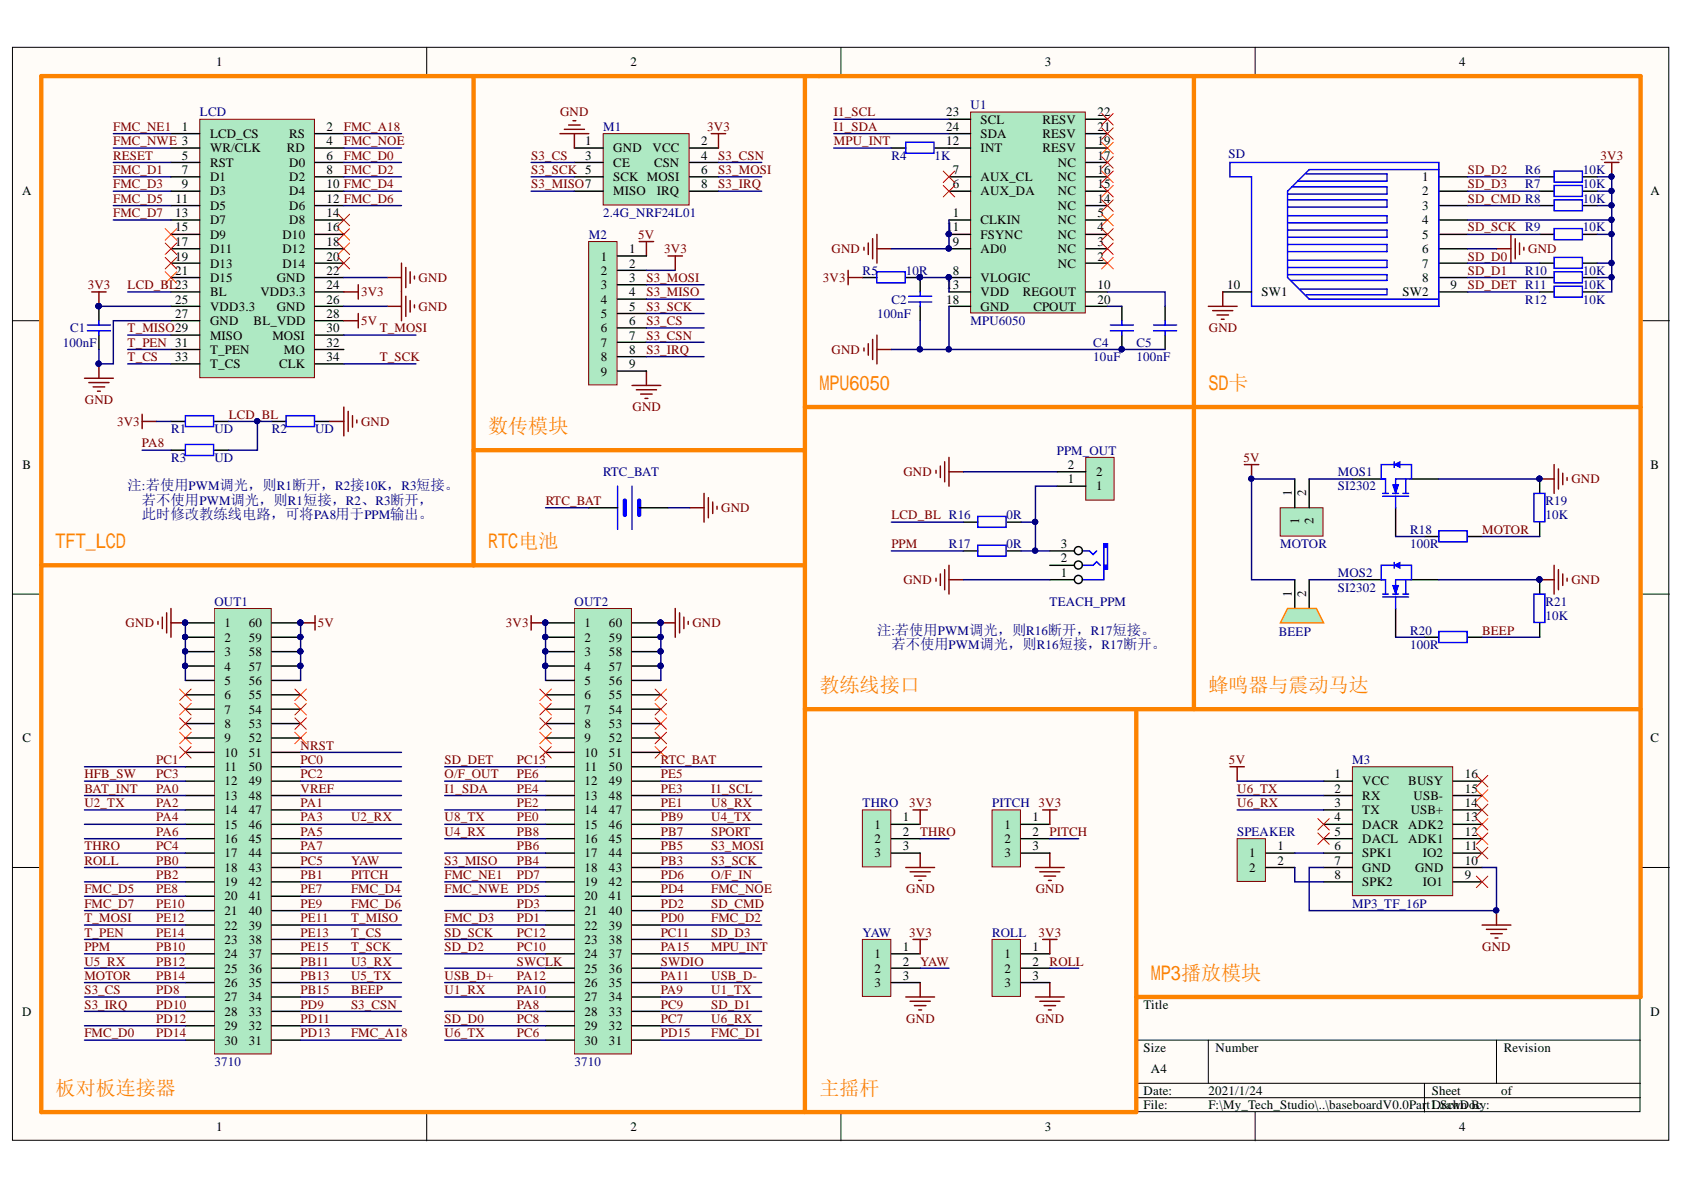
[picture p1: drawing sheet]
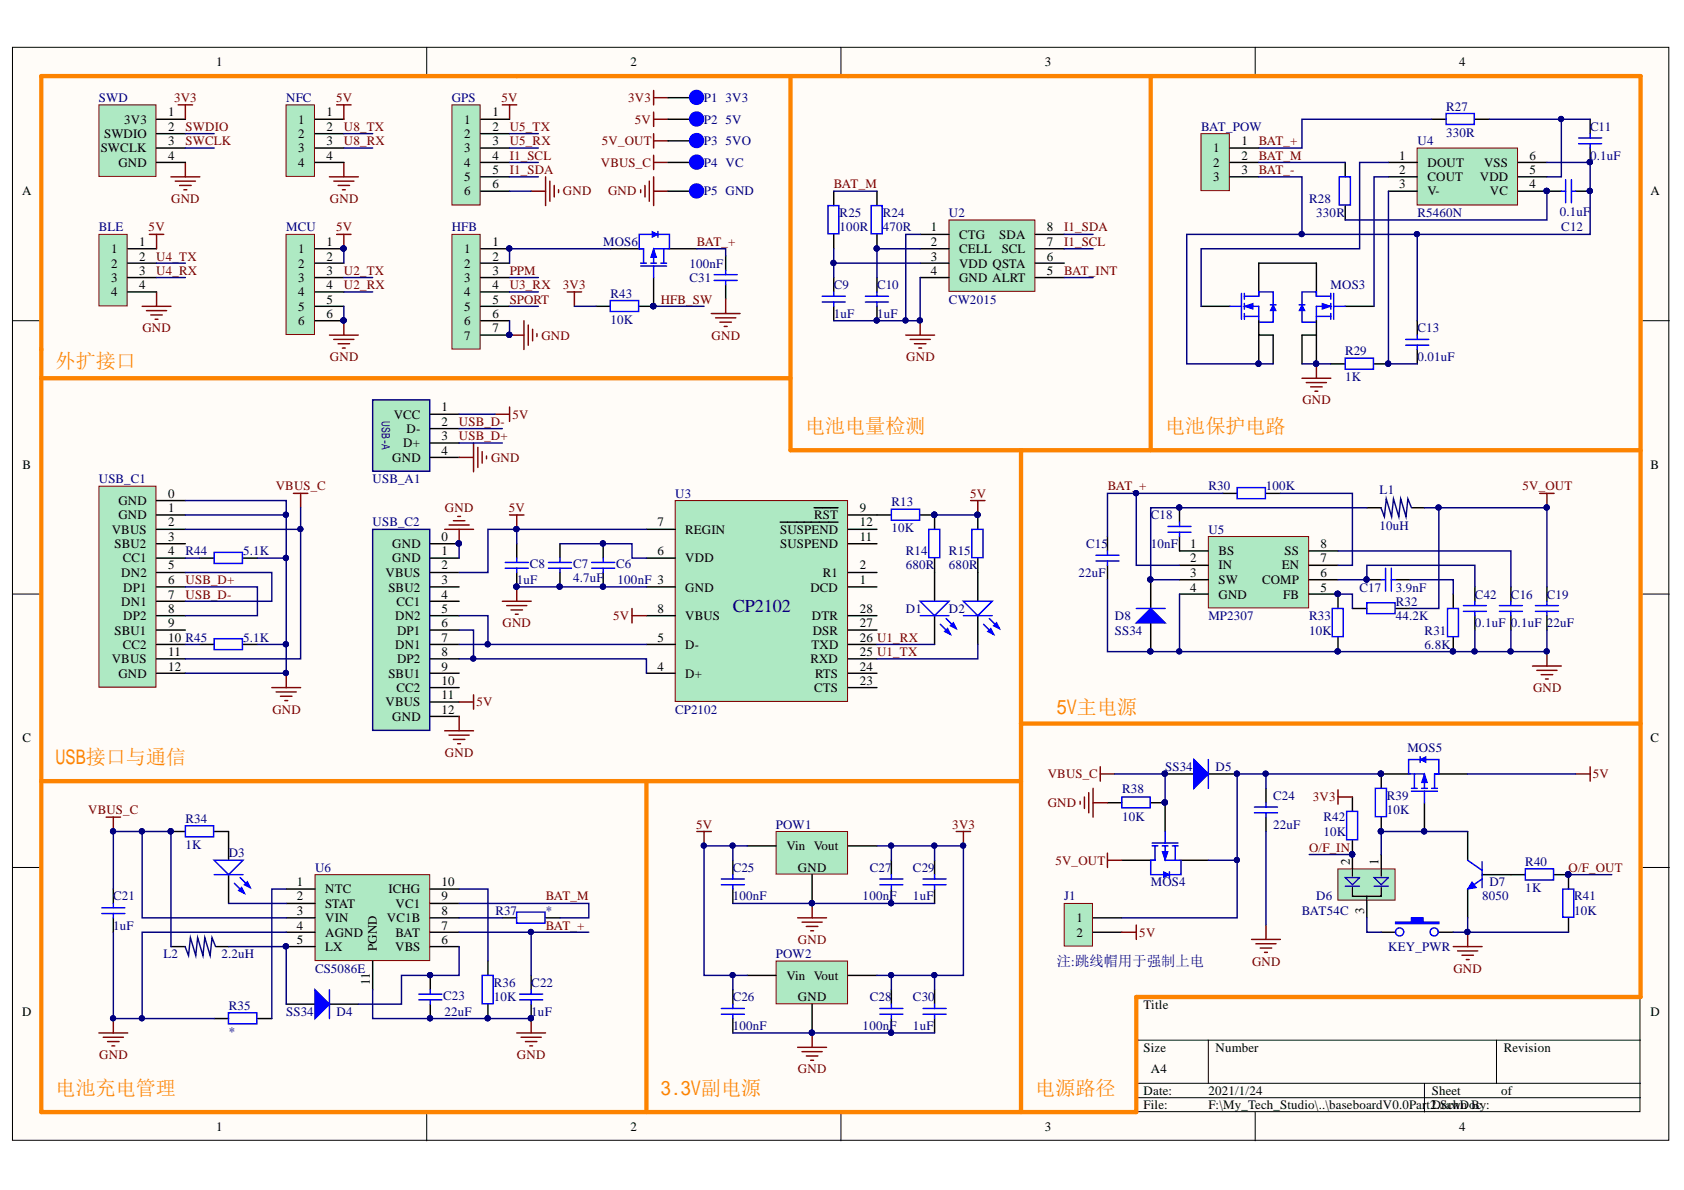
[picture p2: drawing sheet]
# Altium project baseboardV0.1.PrjPCB
2 sheets, 129 parts. Net scope: global (net labels, ports and power ports of the same name join across sheets).
Board file: baseboardV0.1.PcbDoc
Sheets:
  baseboardV0.1Part1.SchDoc
  baseboardV0.1Part2.SchDoc

## Sheet baseboardV0.1Part1.SchDoc
size A4

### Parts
BEEP  BEEP_5020_SMT  [BEEP_5020_SMT]  (value not drawn)
C1  100nF  [0603_C]
C2  100nF  [0603_C]
C4  10uF  [0603_C]
C5  100nF  [0603_C]
LCD  LCD_3.5_480*320_SMT  [LCD_3.5_480*320_SMT]  (value not drawn)
M1  2.4G_NRF24L01  [2.4G_NRF24L01]
M2  SH1.25mm_9P  [SH1.25MM_9P]  (value not drawn)
M3  MP3_TF_16P  [MP3_TF_16P]
MOS1  SI2302  [SOT23]
MOS2  SI2302  [SOT23]
MOTOR  SH1.25mm_2P  [SH1.25mm_2P]  (value not drawn)
OUT1  3710  [3710F060046G3FT01]
OUT2  3710  [3710F060046G3FT01]
PITCH  pitch  [SH1.25mm_3P]  (value not drawn)
PPM_OUT  SH1.25mm_2P  [SH1.25mm_2P]  (value not drawn)
R1  UD  [0603_R]
R2  UD  [0603_R]
R3  UD  [0603_R]
R4  1K  [0603_R]
R5  10R  [0603_R]
R6  10K  [0603_R]
R7  10K  [0603_R]
R8  10K  [0603_R]
R9  10K  [0603_R]
R10  10K  [0603_R]
R11  10K  [0603_R]
R12  10K  [0603_R]
R16  0R  [0603_R]
R17  0R  [0603_R]
R18  100R  [0603_R]
R19  10K  [0603_R]
R20  100R  [0603_R]
R21  10K  [0603_R]
ROLL  roll  [SH1.25mm_3P]  (value not drawn)
RTC_BAT  CR1220_BATTERY  [CR1220_BATTERY]  (value not drawn)
SD  TF_Card  [TF_card]  (value not drawn)
SPEAKER  SH1.25mm_2P  [SH1.25mm_2P]  (value not drawn)
TEACH_PPM  AUDIO_PJ313D  [AUDIO_PJ313D]  (value not drawn)
THRO  thro  [SH1.25mm_3P]  (value not drawn)
U1  MPU6050  [QFN24]
YAW  yaw  [SH1.25mm_3P]  (value not drawn)

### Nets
3V3: C1.2 LCD.24(VDD3.3) LCD.25(VDD3.3) M1.2(VCC) M2.2 OUT2.1 OUT2.2 OUT2.3 OUT2.4 OUT2.5 PITCH.1 R1.1 R5.1 R6.2 R7.2 R8.2 R9.2 R10.2 R11.2 R12.2 ROLL.1 SD.4 THRO.1 YAW.1
5V: BEEP.1 LCD.28(BL_VDD) M2.1 M3.1(VCC) MOTOR.1 OUT1.56 OUT1.57 OUT1.58 OUT1.59 OUT1.60
GND: C1.1 C2.1 C4.2 C5.2 LCD.22(GND) LCD.26(GND) LCD.27(GND) M1.1(GND) M2.9 M3.7(GND) M3.10(GND) MOS1.2(S) MOS2.2(S) OUT1.1 OUT1.2 OUT1.3 OUT1.4 OUT1.5 OUT2.56 OUT2.57 OUT2.58 OUT2.59 OUT2.60 PITCH.3 PPM_OUT.2 R2.2 R19.2 R21.2 ROLL.3 RTC_BAT.2(GND) SD.6 SD.10(SW1) TEACH_PPM.1(COM) THRO.3 U1.1(CLKIN) U1.9(AD0) U1.11(FSYNC) U1.18(GND) YAW.3
BAT_INT: OUT1.13  [also labelled PA0]
BEEP: OUT1.34 R20.2 R21.1  [also labelled PB15]
FMC_A18: LCD.2(RS) OUT1.31  [also labelled PD13]
FMC_D0: LCD.6(D0) OUT1.30  [also labelled PD14]
FMC_D1: LCD.7(D1) OUT2.31  [also labelled PD15]
FMC_D2: LCD.8(D2) OUT2.39  [also labelled PD0]
FMC_D3: LCD.9(D3) OUT2.22  [also labelled PD1]
FMC_D4: LCD.10(D4) OUT1.41  [also labelled PE7]
FMC_D5: LCD.11(D5) OUT1.20  [also labelled PE8]
FMC_D6: LCD.12(D6) OUT1.40  [also labelled PE9]
FMC_D7: LCD.13(D7) OUT1.21  [also labelled PE10]
FMC_NE1: LCD.1(LCD_CS) OUT2.19  [also labelled PD7]
FMC_NOE: LCD.4(RD) OUT2.41  [also labelled PD4]
FMC_NWE: LCD.3(WR/CLK) OUT2.20  [also labelled PD5]
HFB_SW: OUT1.12  [also labelled PC3]
I1_SCL: OUT2.48 U1.23(SCL)  [also labelled PE3]
I1_SDA: OUT2.13 U1.24(SDA)  [also labelled PE4]
LCD_BL: LCD.23(BL) R1.2 R2.1 R3.2 R16.2
MOTOR: OUT1.26 R18.2 R19.1  [also labelled PB14]
MPU_INT: OUT2.37 R4.1  [also labelled PA15]
NRST: OUT1.51
O/F_IN: OUT2.42  [also labelled PD6]
O/F_OUT: OUT2.12  [also labelled PE6]
PA1: OUT1.47
PA2: OUT1.14  [also labelled U2_TX]
PA3: OUT1.46  [also labelled U2_RX]
PA4: OUT1.15
PA5: OUT1.45
PA6: OUT1.16
PA7: OUT1.44
PA8: OUT2.28 R3.1
PA9: OUT2.34  [also labelled U1_TX]
PA10: OUT2.27  [also labelled U1_RX]
PA11: OUT2.35  [also labelled USB_D-]
PA12: OUT2.26  [also labelled USB_D+]
PB0: OUT1.18 ROLL.2  [also labelled ROLL]
PB1: OUT1.42 PITCH.2  [also labelled PITCH]
PB2: OUT1.19
PB3: M1.5(SCK) M2.5 OUT2.43  [also labelled S3_SCK]
PB4: M1.7(MISO) M2.4 OUT2.18  [also labelled S3_MISO]
PB5: M1.6(MOSI) M2.3 OUT2.44  [also labelled S3_MOSI]
PB6: OUT2.17
PB7: OUT2.45  [also labelled SPORT]
PB8: OUT2.16  [also labelled U4_RX]
PB9: OUT2.46  [also labelled U4_TX]
PB10: OUT1.24 R17.2  [also labelled PPM]
PB11: OUT1.36  [also labelled U3_RX]
PB12: OUT1.25  [also labelled U5_RX]
PB13: OUT1.35  [also labelled U5_TX]
PC0: OUT1.50
PC1: OUT1.11
PC2: OUT1.49
PC4: OUT1.17 THRO.2  [also labelled THRO]
PC5: OUT1.43 YAW.2  [also labelled YAW]
PC6: M3.2(RX) OUT2.30  [also labelled U6_TX]
PC7: M3.3(TX) OUT2.32  [also labelled U6_RX]
PC8: OUT2.29 R10.1 SD.7  [also labelled SD_D0]
PC9: OUT2.33 R11.1 SD.8  [also labelled SD_D1]
PC10: OUT2.24 R6.1 SD.1  [also labelled SD_D2]
PC11: OUT2.38 R7.1 SD.2  [also labelled SD_D3]
PC12: OUT2.23 R9.1 SD.5  [also labelled SD_SCK]
PC13: OUT2.11 R12.1 SD.9(SW2)  [also labelled SD_DET]
PD2: OUT2.40 R8.1 SD.3  [also labelled SD_CMD]
PD3: OUT2.21
PD8: M1.3(CE) M2.6 OUT1.27  [also labelled S3_CS]
PD9: M1.4(CSN) M2.7 OUT1.33  [also labelled S3_CSN]
PD10: M1.8(IRQ) M2.8 OUT1.28  [also labelled S3_IRQ]
PD11: OUT1.32
PD12: OUT1.29
PE0: OUT2.15  [also labelled U8_TX]
PE1: OUT2.47  [also labelled U8_RX]
PE2: OUT2.14
PE5: OUT2.49
PE11: LCD.29(MISO) OUT1.39  [also labelled T_MISO]
PE12: LCD.30(MOSI) OUT1.22  [also labelled T_MOSI]
PE13: LCD.33(T_CS) OUT1.38  [also labelled T_CS]
PE14: LCD.31(T_PEN) OUT1.23  [also labelled T_PEN]
PE15: LCD.34(CLK) OUT1.37  [also labelled T_SCK]
RESET: LCD.5(RST)
RTC_BAT: OUT2.50 RTC_BAT.1(VCC)
SWCLK: OUT2.25
SWDIO: OUT2.36
VREF: OUT1.48
NetBEEP_2: BEEP.2 MOS2.3(D)
NetC2_2: C2.2 R5.2 U1.8(VLOGIC) U1.13(VDD)
NetC4_1: C4.1 U1.20(CPOUT)
NetC5_1: C5.1 U1.10(REGOUT)
NetM3_6: M3.6(SPK1) SPEAKER.1
NetM3_8: M3.8(SPK2) SPEAKER.2
NetMOS1_1: MOS1.1(G) R18.1
NetMOS1_3: MOS1.3(D) MOTOR.2
NetMOS2_1: MOS2.1(G) R20.1
NetPPM_OUT_1: PPM_OUT.1 R16.1 R17.1 TEACH_PPM.3(CHL)
NetR4_2: R4.2 U1.12(INT)

Not connected (* = marked no-connect by the designer): LCD 14(D8)* 15(D9)* 16(D10)* 17(D11)* 18(D12)* 19(D13)* 20(D14)* 21(D15)* 32(MO); M3 4(DACR)* 5(DACL)* 9(IO1)* 11(IO2)* 12(ADK1)* 13(ADK2)* 14(USB+)* 15(USB-)* 16(BUSY)*; OUT1 6* 7* 8* 9* 10* 52* 53* 54* 55*; OUT2 6* 7* 8* 9* 10* 51* 52* 53* 54* 55*; TEACH_PPM 2(CHR); U1 2(NC)* 3(NC)* 4(NC)* 5(NC)* 6(AUX_DA)* 7(AUX_CL)* 14(NC)* 15(NC)* 16(NC)* 17(NC)* 19(RESV)* 21(RESV)* 22(RESV)*

### Layout directives
net class LCD: 3V3, 5V, FMC_A18, FMC_D0, FMC_D1, FMC_D2, FMC_D3, FMC_D4, FMC_D5, FMC_D6, FMC_D7, FMC_NE1, FMC_NOE, FMC_NWE, GND, LCD_BL, PA8, RESET, T_CS, T_MISO, T_MOSI, T_PEN, T_SCK
net class SD_CARD: 3V3, GND, SD_CMD, SD_D0, SD_D1, SD_D2, SD_D3, SD_DET, SD_SCK
net class NRF: 3V3, 5V, GND, S3_CS, S3_CSN, S3_IRQ, S3_MISO, S3_MOSI, S3_SCK

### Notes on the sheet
- 数传模块
- MPU6050
- SD卡
- (near R3) 注:若使用PWM调光，则R1断开，R2接10K，R3短接。
- (near R3) 若不使用PWM调光，则R1短接，R2、R3断开，
- 此时修改教练线电路，可将PA8用于PPM输出。
- TFT_LCD
- RTC电池
- 注:若使用PWM调光，则R16断开，R17短接。
- 若不使用PWM调光，则R16短接，R17断开。
- 教练线接口
- 蜂鸣器与震动马达
- MP3播放模块
- 板对板连接器
- 主摇杆

## Sheet baseboardV0.1Part2.SchDoc
size A4

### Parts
BAT_POW  XH2.54_3P_SMT_T  [XH2.54_3P_SMT_L]  (value not drawn)
BLE  SH1.25mm_4P  [SH1.25MM_4P]  (value not drawn)
C6  100nF  [0603_C]
C7  4.7uF  [0805_C]
C8  1uF  [0603_C]
C9  1uF  [0603_C]
C10  1uF  [0603_C]
C11  0.1uF  [0603_C]
C12  0.1uF  [0603_C]
C13  0.01uF  [0603_C]
C15  22uF  [0805_C]
C16  0.1uF  [0603_C]
C17  3.9nF  [0603_C]
C18  10nF  [0603_C]
C19  22uF  [0805_C]
C21  1uF  [0603_C]
C22  1uF  [0603_C]
C23  22uF  [0805_C]
C24  22uF  [0805_C]
C25  100nF  [0603_C]
C26  100nF  [0603_C]
C27  100nF  [0603_C]
C28  100nF  [0603_C]
C29  1uF  [0603_C]
C30  1uF  [0603_C]
C31  100nF  [0603_C]
C42  0.1uF  [0603_C]
D1  0805_LED  [0805_LED]  (value not drawn)
D2  0805_LED  [0805_LED]  (value not drawn)
D3  0805_LED  [0805_LED]  (value not drawn)
D4  SS34  [DO214_SMC]
D5  SS34  [DO214_SMC]
D6  BAT54C  [BAT54C]
D7  8050  [SOT23]
D8  SS34  [DO214_SMC]
GPS  SH1.25mm_6P  [SH1.25MM_6P]  (value not drawn)
HFB  SH1.25mm_7P  [SH1.25MM_7P]  (value not drawn)
J1  Header_2.54_2P  [HDR1_2P]  (value not drawn)
KEY_PWR  KEY_S_6*6  [KEY_S_6*6]  (value not drawn)
L1  10uH  [0630_L]
L2  2.2uH  [0630_L]
MCU  SH1.25mm_6P  [SH1.25MM_6P]  (value not drawn)
MOS3  MOSN_8205A_TSSOP8  [TSSOP-8]  (value not drawn)
MOS4  MOSP_AO4419_SOIC8  [SOIC8_MOS]  (value not drawn)
MOS5  MOSP_AO4419_SOIC8  [SOIC8_MOS]  (value not drawn)
MOS6  MOSP_AO4419_SOIC8  [SOIC8_MOS]  (value not drawn)
MTSWD  SWD  [MT_SWD_1]
NFC  SH1.25mm_4P  [SH1.25MM_4P]  (value not drawn)
P1  3V3  [TEST_POINT_2mm]
P2  5V  [TEST_POINT_2mm]
P3  5VO  [TEST_POINT_2mm]
P4  VC  [TEST_POINT_2mm]
P5  GND  [TEST_POINT_2mm]
POW1  AMS1117_3.3  [SOT223]  (value not drawn)
POW2  AMS1117_3.3  [SOT223]  (value not drawn)
R13  10K  [0603_R]
R14  680R  [0603_R]
R15  680R  [0603_R]
R24  470R  [0603_R]
R25  100R  [0603_R]
R27  330R  [0603_R]
R28  330R  [0603_R]
R29  1K  [0603_R]
R30  100K  [0603_R]
R31  6.8K  [0603_R]
R32  44.2K  [0603_R]
R33  10K  [0603_R]
R34  1K  [0603_R]
R35  *  [0603_R]
R36  10K  [0603_R]
R37  *  [0603_R]
R38  10K  [0603_R]
R39  10K  [0603_R]
R40  1K  [0603_R]
R41  10K  [0603_R]
R42  10K  [0603_R]
R43  10K  [0603_R]
R44  5.1K  [0603_R]
R45  5.1K  [0603_R]
U2  CW2015  [CW2015_TDFN]
U3  CP2102  [QFN28]
U4  R5460N  [SOT_23_6]
U5  MP2307  [SOIC8N]
U6  CS5086E  [ESOP10L]
USB_A1  USB_A_SMT  [USB_A_SMT]  (value not drawn)
USB_C1  USB_C_16P_SMT  [USB_C_16PIN_SMT]  (value not drawn)
USB_C2  USB_C_16P_SMT  [USB_C_16PIN_SMT]  (value not drawn)

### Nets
3V3: C27.2 C28.2 C29.2 C30.2 MTSWD.1(3V3) P1.1 POW1.2(Vout) POW2.2(Vout) R42.2 R43.2
5V: BLE.1 C8.2 C25.2 C26.2 GPS.1 J1.2 MCU.1 MCU.2 MOS5.2(D) NFC.1 P2.1 POW1.3(Vin) POW2.3(Vin) R13.2 R14.2 R15.2 U3.7(REGIN) U3.8(VBUS) USB_A1.1(VCC) USB_C2.2(VBUS) USB_C2.11(VBUS)
5V_OUT: C19.2 L1.1 MOS4.2(D) P3.1 R32.2
GND: BLE.4 C6.1 C7.2 C8.1 C9.1 C10.1 C15.1 C16.2 C19.1 C21.1 C22.1 C23.1 C24.1 C25.1 C26.1 C27.1 C28.1 C29.1 C30.1 C31.1 C42.2 D7.2(E) D8.1(A) GPS.6 HFB.6 HFB.7 KEY_PWR.2 MCU.5 MCU.6 MOS3.6(S2) MOS3.7(S2) MTSWD.4(GND) NFC.4 P5.1 POW1.1(GND) POW2.1(GND) R29.2 R31.1 R33.1 R35.1 R36.2 R38.1 R41.1 R44.1 R45.1 U2.1(CTG) U2.4(GND) U3.3(GND) U5.4(GND) U6.4(AGND) U6.11(PGND) USB_A1.4(GND) USB_C1.0(GND) USB_C1.1(GND) USB_C1.12(GND) USB_C2.0(GND) USB_C2.1(GND) USB_C2.12(GND)
VBUS_C: C21.2 D5.1(A) L2.2 MOS4.1(G) P4.1 R34.1 R38.2 U6.3(VIN) USB_C1.2(VBUS) USB_C1.11(VBUS)
BAT_+: BAT_POW.1 C15.2 C22.2 C31.2 MOS6.3(S) R27.2 R30.2 U5.2(IN) U6.7(BAT)
BAT_-: BAT_POW.3 C11.1 C12.1 C13.2 MOS3.2(S1) MOS3.3(S1) U4.6(VSS)
BAT_INT: U2.5(ALRT)
BAT_M: BAT_POW.2 R24.1 R25.1 R28.2 R37.2 U6.9(VC1)
HFB_SW: MOS6.1(G) R43.1
I1_SCL: GPS.4 U2.7(SCL)
I1_SDA: GPS.5 U2.8(SDA)
O/F_IN: D6.2 R42.1
O/F_OUT: R40.1 R41.2
PPM: HFB.3  [project net PB10]
SPORT: HFB.5  [project net PB7]
SWCLK: MTSWD.3(SWCLK)
SWDIO: MTSWD.2(SWDIO)
U1_RX: D1.K U3.26(TXD)  [project net PA10]
U1_TX: D2.K U3.25(RXD)  [project net PA9]
U2_RX: MCU.4  [project net PA3]
U2_TX: MCU.3  [project net PA2]
U3_RX: HFB.4  [project net PB11]
U4_RX: BLE.3  [project net PB8]
U4_TX: BLE.2  [project net PB9]
U5_RX: GPS.3  [project net PB12]
U5_TX: GPS.2  [project net PB13]
U8_RX: NFC.3  [project net PE1]
U8_TX: NFC.2  [project net PE0]
USB_D+: USB_A1.3(D+) USB_C1.6(DP1) USB_C1.8(DP2)  [project net PA12]
USB_D-: USB_A1.2(D-) USB_C1.5(DN2) USB_C1.7(DN1)  [project net PA11]
NetC6_2: C6.2 C7.1 U3.6(VDD)
NetC9_2: C9.2 R25.2 U2.3(VDD)
NetC10_2: C10.2 R24.2 U2.2(CELL)
NetC11_2: C11.2 R27.1 U4.5(VDD)
NetC12_2: C12.2 R28.1 U4.4(VC)
NetC13_1: C13.1 R29.1 U4.3(V-)
NetC16_1: C16.1 U5.8(SS)
NetC17_1: C17.1 C42.1 U5.6(COMP)
NetC17_2: C17.2 R31.2
NetC18_1: C18.1 D8.2(K) L1.2 U5.3(SW)
NetC18_2: C18.2 U5.1(BS)
NetC23_2: C23.2 D4.2(K) U6.6(VBS)
NetC24_2: C24.2 D5.2(K) J1.1 MOS4.3(S) MOS5.3(S) R39.2
NetD1_A: D1.A R14.1
NetD2_A: D2.A R15.1
NetD3_A: D3.A R34.2
NetD3_K: D3.K U6.2(STAT)
NetD4_1: D4.1(A) L2.1 U6.5(LX)
NetD6_1: D6.1 D7.3(C) MOS5.1(G) R39.1
NetD6_3: D6.3 KEY_PWR.1
NetD7_1: D7.1(B) R40.2
NetHFB_1: HFB.1 HFB.2 MOS6.2(D)
NetMOS3_4: MOS3.4(G1) U4.1(DOUT)
NetMOS3_5: MOS3.5(G2) U4.2(COUT)
NetR13_1: R13.1 U3.9(~{RST})
NetR30_1: R30.1 U5.7(EN)
NetR32_1: R32.1 R33.2 U5.5(FB)
NetR35_2: R35.2 U6.1(NTC)
NetR36_1: R36.1 U6.10(ICHG)
NetR37_1: R37.1 U6.8(VC1B)
NetR44_2: R44.2 USB_C1.4(CC1)
NetR45_2: R45.2 USB_C1.10(CC2)
NetU3_4: U3.4(D+) USB_C2.6(DP1) USB_C2.8(DP2)
NetU3_5: U3.5(D-) USB_C2.5(DN2) USB_C2.7(DN1)

Not connected (* = marked no-connect by the designer): MOS3 1(D1) 8(D2); U2 6(QSTA); U3 1(DCD) 2(R1) 11(SUSPEND) 12(~{SUSPEND}) 23(CTS) 24(RTS) 27(DSR) 28(DTR); USB_C1 3(SBU2) 9(SBU1); USB_C2 3(SBU2) 4(CC1) 9(SBU1) 10(CC2)

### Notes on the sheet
- 外扩接口
- 电池电量检测
- 电池保护电路
- 5V主电源
- USB接口与通信
- (near J1) 注:跳线帽用于强制上电
- 电池充电管理
- 3.3V副电源
- 电源路径

## Nets that join several sheets
3V3: baseboardV0.1Part1 (24 pins), baseboardV0.1Part2 (10 pins)
5V: baseboardV0.1Part1 (10 pins), baseboardV0.1Part2 (21 pins)
GND: baseboardV0.1Part1 (39 pins), baseboardV0.1Part2 (58 pins)
BAT_INT: baseboardV0.1Part1 (OUT1.13), baseboardV0.1Part2 (U2.5)
HFB_SW: baseboardV0.1Part1 (OUT1.12), baseboardV0.1Part2 (MOS6.1 R43.1)
I1_SCL: baseboardV0.1Part1 (OUT2.48 U1.23), baseboardV0.1Part2 (GPS.4 U2.7)
I1_SDA: baseboardV0.1Part1 (OUT2.13 U1.24), baseboardV0.1Part2 (GPS.5 U2.8)
O/F_IN: baseboardV0.1Part1 (OUT2.42), baseboardV0.1Part2 (D6.2 R42.1)
O/F_OUT: baseboardV0.1Part1 (OUT2.12), baseboardV0.1Part2 (R40.1 R41.2)
PA2: baseboardV0.1Part1 (OUT1.14), baseboardV0.1Part2 (MCU.3)
PA3: baseboardV0.1Part1 (OUT1.46), baseboardV0.1Part2 (MCU.4)
PA9: baseboardV0.1Part1 (OUT2.34), baseboardV0.1Part2 (D2.K U3.25)
PA10: baseboardV0.1Part1 (OUT2.27), baseboardV0.1Part2 (D1.K U3.26)
PA11: baseboardV0.1Part1 (OUT2.35), baseboardV0.1Part2 (USB_A1.2 USB_C1.5 USB_C1.7)
PA12: baseboardV0.1Part1 (OUT2.26), baseboardV0.1Part2 (USB_A1.3 USB_C1.6 USB_C1.8)
PB7: baseboardV0.1Part1 (OUT2.45), baseboardV0.1Part2 (HFB.5)
PB8: baseboardV0.1Part1 (OUT2.16), baseboardV0.1Part2 (BLE.3)
PB9: baseboardV0.1Part1 (OUT2.46), baseboardV0.1Part2 (BLE.2)
PB10: baseboardV0.1Part1 (OUT1.24 R17.2), baseboardV0.1Part2 (HFB.3)
PB11: baseboardV0.1Part1 (OUT1.36), baseboardV0.1Part2 (HFB.4)
PB12: baseboardV0.1Part1 (OUT1.25), baseboardV0.1Part2 (GPS.3)
PB13: baseboardV0.1Part1 (OUT1.35), baseboardV0.1Part2 (GPS.2)
PE0: baseboardV0.1Part1 (OUT2.15), baseboardV0.1Part2 (NFC.2)
PE1: baseboardV0.1Part1 (OUT2.47), baseboardV0.1Part2 (NFC.3)
SWCLK: baseboardV0.1Part1 (OUT2.25), baseboardV0.1Part2 (MTSWD.3)
SWDIO: baseboardV0.1Part1 (OUT2.36), baseboardV0.1Part2 (MTSWD.2)
